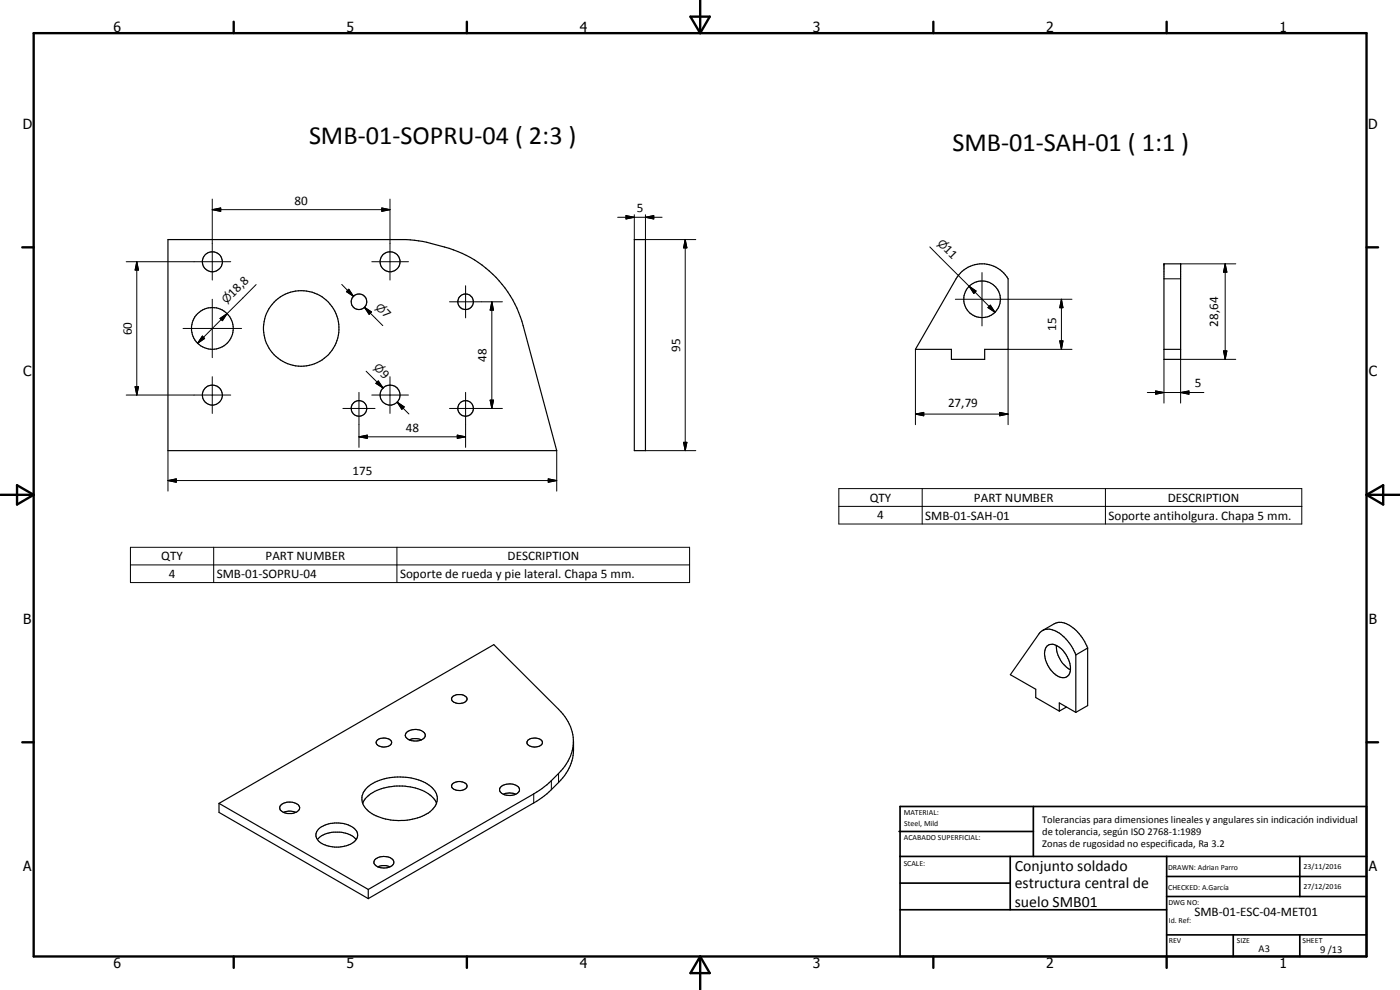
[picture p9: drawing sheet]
<svg xmlns="http://www.w3.org/2000/svg" width="420mm" height="297mm" viewBox="0 0 420 297" stroke-linecap="round" stroke-linejoin="round" font-family="sans-serif">
<g fill="none" stroke="#000" stroke-width=".35">
<path d="M50.4 71.9h71.5l4.9 .5a51.6 51.6 0 0 1 13.1 4.2 33.4 33.4 0 0 1 17.1 21.1l10.1 37.5h-116.7zM190.4 71.9h3.3v63.3h-3.3zM349.3 79.2h5v28.6h-5zM288.2 81.9a9.1 9.1 0 0 1 14.3 1.8v21.1h-7v3h-10v-3h-10.8l12.2-21.1zM349.3 104.8h5M312.9 189.2l3.5-2a5.4 5.4 0 0 1 6.1 1.5 14.6 14.6 0 0 1 3.9 5.7M314.2 193.8a2.85 2.85 0 0 1 4 .6 8.3 8.3 0 0 1 2.9 7.4 2.31 2.31 0 0 1-3.7 1 8 8 0 0 1-3.7-8zM317 193.7a8.6 8.6 0 0 0 3.5 6.8l.8 .5M322.9 196.5a11.5 11.5 0 0 0-8-7.7 3.3 3.3 0 0 0-3 1.3l-8.7 12.3 7.6 4.4v2.5l7.1 4.1M322.9 196.5v17.2M326.4 194.4v17.3l-3.5 2M326.4 194.4l-3.5 2.1"/>
<path d="M122.1 219.7a4 4 0 0 1 5.5 .6 2.18 2.18 0 0 1-2.7 2 2.83 2.83 0 0 1-3.3-1.7zM136 208.8a3.1 3.1 0 0 1 4.2 .7 2.22 2.22 0 0 1-3.1 1.5 1.23 1.23 0 0 1-1.4-.7 1.23 1.23 0 0 1 .3-1.5zM317.9 213.4v-2.5l5 2.8M320.1 212.1l-2.2 1.3M109.9 236.6a15.6 15.6 0 0 1 13.5-3.2 10 10 0 0 1 7.6 4.7 5 5 0 0 1-3.1 6.2 17.1 17.1 0 0 1-17.3-.9 4.4 4.4 0 0 1-.7-6.8zM113.2 222.1a3.1 3.1 0 0 1 4.3 .4 1.57 1.57 0 0 1-2 1.6 1.9 1.9 0 0 1-2.6-1.6zM122.8 222a4.7 4.7 0 0 1 3.7 0M135.7 235.3a3 3 0 0 1 4.5 .3 2.01 2.01 0 0 1-2.8 1.6 1.55 1.55 0 0 1-1.8-1.6zM150.4 236a4 4 0 0 1 5.5 .6 1.97 1.97 0 0 1-2.3 2 3.2 3.2 0 0 1-3.7-1.4v-.6zM151.1 238.3l1.8-.4 1.9 .4M158.4 222.1a3.1 3.1 0 0 1 4.4 .4 1.63 1.63 0 0 1-2 1.6 2.17 2.17 0 0 1-2.7-1.4zM172.1 222.4a14.5 14.5 0 0 1-4.5 12.4l-3.4 3.4-3.1 2.2-50.6 29.2"/>
<path d="M65.7 241l82.5-47.6 19.4 19.4a12.6 12.6 0 0 1 0 19.3l-3.4 3.4-4 2.7-49.7 28.7M65.7 241l44.8 25.9M65.7 241v2.8l44.8 25.8M84.4 241.4a4.2 4.2 0 0 1 5.3 .4 1.42 1.42 0 0 1-1.3 2.1l-2.1 .2a1.96 1.96 0 0 1-2.2-2.2zM85.1 243.8a4.6 4.6 0 0 1 3.7 0M95.3 251.9a6.6 6.6 0 0 1 4.9-2.2 7.3 7.3 0 0 1 6.7 2.2M95.5 248.8a8.8 8.8 0 0 1 11.4 .4 2.64 2.64 0 0 1-1.4 3.9 9.1 9.1 0 0 1-10-.8 2.34 2.34 0 0 1 0-3.5zM108.9 241a9.5 9.5 0 0 1 7.8-4.9 15.3 15.3 0 0 1 13.2 3.2l1.1 1.7M112.5 258a4.1 4.1 0 0 1 5.6 .1 1.53 1.53 0 0 1-1.4 2.1 3.8 3.8 0 0 1-4.5-1.2zM110.5 266.9v2.7M113.4 260.1a4.4 4.4 0 0 1 3.6 0"/>
<circle cx="63.7" cy="78.5" r="3"/>
<circle cx="117.1" cy="78.5" r="3"/>
<circle cx="63.7" cy="98.5" r="6.3"/>
<circle cx="90.4" cy="98.5" r="11.3"/>
<circle cx="107.7" cy="90.5" r="2.34"/>
<circle cx="139.7" cy="90.6" r="2.32"/>
<circle cx="294.7" cy="89.8" r="5.5"/>
<circle cx="63.7" cy="118.6" r="3"/>
<circle cx="117.1" cy="118.6" r="3"/>
<circle cx="107.7" cy="122.5" r="2.33"/>
<circle cx="139.7" cy="122.5" r="2.34"/>
</g>
<g fill="none" stroke="#000" stroke-width=".3">
<path d="M63.7 59.7v24.3M117 59.7v24.3M37.9 78.5h31.3M41.1 78.5l.5 2.5h-1.1zM41.1 78.5v40M63.7 62.9l2.5-.5v1zM63.7 62.9h53.3M111.6 78.5h11M114.6 62.4l2.4 .5-2.4 .5zM185.4 65.2h13.3M187.9 64.7l2.5 .5-2.5 .5zM190.4 64.4v7.5"/>
<path d="M193.7 65.2l2.5-.5v1zM193.7 64.4v7.5h15.1M205.6 71.9l.6 2.5h-1.1zM205.6 71.9v63.3M279 74.1l19.6 19.6M354.3 79.2h16.6M367.7 79.2l.5 2.5h-1zM367.7 79.2v28.6M54.9 98.6h17.6M63.7 89.8v17.5M66 95.5l2.1-1.4-1.4 2.1zM68.1 94.1l-8.8 8.9"/>
<path d="M76.9 85.4l-8.8 8.7M102.6 85.3l3.5 3.6M104 87.5l.7-.7 1.4 2.1zM104.7 86.8l1.4 2.1-2.1-1.4zM109.4 92.2l2.1 1.4-.7 .7zM109.4 92.2l5.5 5.5M134.9 90.6h15.9M139.7 85.7v9.7M147.6 90.6l.5 2.4h-1zM147.6 90.6v32M286.7 89.8h35M290.9 85.9l2 1.4-.6 .8z"/>
<path d="M294.7 81.8v16M296.5 92.3l.7-.7 1.4 2.1zM297.2 91.6l1.4 2.1-2.1-1.4zM318.5 89.8l.5 2.5h-1zM318.5 89.8v15M349.3 83.7h5M37.9 118.5h31.3M40.5 116h1.1l-.5 2.5zM60.7 100.8l.7 .8-2.1 1.4zM63.7 113v11M107.7 117.7v16.5M109.9 111.4l5.1 5"/>
<path d="M111.6 118.5h11M112.8 115l.7-.7 1.5 2.1zM113.2 114.7l1.8 1.7M113.5 114.3l1.5 2.1-2.2-1.4zM117 113v11M139.7 117.7v16.5M274.7 104.8v22.6M318 102.3h1l-.5 2.5zM321.7 104.8h-19.2v22.6M344.3 117.8h17M346.8 117.3l2.5 .5-2.5 .5zM349.3 107.8v13.1"/>
<path d="M354.3 117.8l2.5-.5v1zM367.2 105.3h1l-.5 2.5zM370.9 107.8h-16.6v13.1M50.4 135.2v12.2M102.9 122.6h9.7M107.7 131.1l2.5-.5v.9zM107.7 131.1h32M119.2 120.6l2.1 1.5-.7 .7zM119.2 120.6l3.5 3.6M134.9 122.6h15.9M137.2 130.6l2.5 .5-2.5 .4zM147.1 120.1h1l-.5 2.5z"/>
<path d="M167.1 135.2v12.2M193.7 135.2h15.1M205.1 132.7h1.1l-.6 2.5zM274.7 124.2l2.5-.5v1.1zM274.7 124.2h27.8M300 123.7l2.5 .5-2.5 .6zM50.4 144.2l2.5-.5v1zM50.4 144.2h116.7M164.5 143.7l2.6 .5-2.6 .5zM251.7 146.6h139v10.6h-139zM251.7 151.9h139M276.8 146.6v10.6"/>
<path d="M331.8 146.6v10.6M39.1 164.2h167.9v10.6h-167.9zM39.1 169.5h167.9M64.1 164.2v10.6M119.1 164.2v10.6M160.2 238.2v2.7M165.5 234.2v2.7M167.6 232.1v2.7"/>
</g>
<g fill="#000">
<circle cx="349.3" cy="79.2" r=".18"/>
<circle cx="354.3" cy="79.2" r=".18"/>
</g>
<g fill="none" stroke="#000" stroke-width=".71">
<path d="M10.1 9.9h400v277.1h-400zM70.1 6.5v3.4M140.1 6.5v3.4M207.2 5h5.8l-2.9 4.9zM210.1 0v9.9M280.1 6.5v3.4M350.1 6.5v3.4M6.7 74.2h3.4M410.1 74.2h3.5M.1 148.5h10M5.1 145.6l5 2.9-5 2.9zM410.1 148.5h10"/>
<path d="M410.1 148.5l5-2.9v5.8zM6.7 222.7h3.4M410.1 222.7h3.5M70.1 287v3.4M140.1 287v3.4M210.1 287v10M210.1 287l2.9 5h-5.8zM280.1 287v3.4M350.1 287v3.4"/>
</g>
<g fill="none" stroke="#000" stroke-width=".51">
<path d="M269.8 249.5h40.3M270.1 242h140v45h-140zM270.1 257h140M303.2 257v16M310.1 242v15M350.1 257v30M390.1 257v12M270.1 265h33.1M270.1 273h80M350.1 269h60M350.1 263h60M350.1 280.5h60"/>
<path d="M370.1 280.5v6.5M390.1 280.5v6.5"/>
</g>
<g fill="#000">
<path d="M63.7 62.9l2.5-.5v1zM114.6 62.4l2.4 .5-2.4 .5zM187.9 64.7l2.5 .5-2.5 .5zM193.7 65.2l2.5-.5v1zM205.6 71.9l.6 2.5h-1.1zM41.1 78.5l.5 2.5h-1.1zM66 95.5l2.1-1.4-1.4 2.1zM104.7 86.8l1.4 2.1-2.1-1.4zM109.4 92.2l2.1 1.4-.7 .7zM147.6 90.6l.5 2.4h-1zM290.9 85.9l2 1.4-.6 .8zM297.2 91.6l1.4 2.1-2.1-1.4z"/>
<path d="M318.5 89.8l.5 2.5h-1zM367.7 79.2l.5 2.5h-1zM40.5 116h1.1l-.5 2.5zM60.7 100.8l.7 .8-2.1 1.4zM113.5 114.3l1.5 2.1-2.2-1.4zM318 102.3h1l-.5 2.5zM346.8 117.3l2.5 .5-2.5 .5zM354.3 117.8l2.5-.5v1zM367.2 105.3h1l-.5 2.5zM107.7 131.1l2.5-.5v.9zM119.2 120.6l2.1 1.5-.7 .7zM137.2 130.6l2.5 .5-2.5 .4z"/>
<path d="M147.1 120.1h1l-.5 2.5zM205.1 132.7h1.1l-.6 2.5zM274.7 124.2l2.5-.5v1.1zM300 123.7l2.5 .5-2.5 .6zM50.4 144.2l2.5-.5v1zM164.5 143.7l2.6 .5-2.6 .5z"/>
</g>
<g font-size="7.9">
<text x="92.7" y="43.3">SMB-01-SOPRU-04 ( 2:3 )</text>
<text x="285.8" y="45.3">SMB-01-SAH-01 ( 1:1 )</text>
</g>
<g font-size="4.7">
<text x="304.6" y="261.2">Conjunto soldado</text>
<text x="304.6" y="266.6">estructura central de</text>
<text x="304.6" y="272">suelo SMB01</text>
</g>
<g font-size="4.2">
<text x="34" y="9.6">6</text>
<text x="104" y="9.6">5</text>
<text x="174" y="9.6">4</text>
<text x="244" y="9.6">3</text>
<text x="314" y="9.6">2</text>
<text x="384" y="9.6">1</text>
<text x="6.8" y="38.7">D</text>
<text x="410.6" y="38.7">D</text>
<text x="7" y="112.9">C</text>
<text x="410.8" y="112.9">C</text>
<text x="7" y="187.1">B</text>
<text x="410.8" y="187.1">B</text>
<text x="7" y="261.4">A</text>
<text x="410.8" y="261.4">A</text>
<text x="34" y="290.4">6</text>
<text x="104" y="290.4">5</text>
<text x="174" y="290.4">4</text>
<text x="244" y="290.4">3</text>
<text x="314" y="290.4">2</text>
<text x="384" y="290.4">1</text>
</g>
<g font-size="3.9">
<text x="88.4" y="61.4">80</text>
<text x="191.1" y="63.7">5</text>
<text x="283.1" y="75.1" transform="rotate(45 283.1 75.1)">11</text>
<text x="69.9" y="89.4" transform="rotate(-45 69.9 89.4)">18,8</text>
<text x="114.5" y="94.3" transform="rotate(45 114.5 94.3)">7</text>
<text x="39.5" y="100.5" transform="rotate(-90 39.5 100.5)">60</text>
<text x="317" y="99.3" transform="rotate(-90 317 99.3)">15</text>
<text x="365.6" y="98" transform="rotate(-90 365.6 98)">28,64</text>
<text x="204.1" y="105.6" transform="rotate(-90 204.1 105.6)">95</text>
<text x="114" y="112.4" transform="rotate(45 114 112.4)">9</text>
<text x="146" y="108.5" transform="rotate(-90 146 108.5)">48</text>
<text x="358.6" y="116.2">5</text>
<text x="284.5" y="122.2">27,79</text>
<text x="121.8" y="129.5">48</text>
<text x="105.8" y="142.7">175</text>
<text x="261" y="150.5">QTY</text>
<text x="263.3" y="155.8">4</text>
<text x="277.7" y="155.9">SMB-01-SAH-01</text>
<text x="292.3" y="150.5">PART NUMBER</text>
<text x="332.6" y="156">Soporte antiholgura. Chapa 5 mm.</text>
<text x="350.5" y="150.5">DESCRIPTION</text>
<text x="48.4" y="168.1">QTY</text>
<text x="50.7" y="173.4">4</text>
<text x="65.1" y="173.4">SMB-01-SOPRU-04</text>
<text x="79.7" y="168.1">PART NUMBER</text>
<text x="120" y="173.5">Soporte de rueda y pie lateral. Chapa 5 mm.</text>
<text x="152.3" y="168.1">DESCRIPTION</text>
<text x="358.5" y="275">SMB-01-ESC-04-MET01</text>
</g>
<g font-size="3.3">
<text x="281.1" y="73.2" transform="rotate(45 281.1 73.2)">⌀</text>
<text x="67.9" y="91.4" transform="rotate(-45 67.9 91.4)">⌀</text>
<text x="112.5" y="92.3" transform="rotate(45 112.5 92.3)">⌀</text>
<text x="112" y="110.4" transform="rotate(45 112 110.4)">⌀</text>
</g>
<g font-size="3.1">
<text x="312.7" y="246.8">Tolerancias para dimensiones lineales y angulares sin indicación individual</text>
<text x="312.7" y="250.4">de tolerancia, según ISO 2768-1:1989</text>
<text x="312.7" y="254">Zonas de rugosidad no especificada, Ra 3.2</text>
<text x="377.7" y="285.6">A3</text>
<text x="396.2" y="285.9">9 /13</text>
</g>
<g font-size="2.4">
<text x="271.2" y="244.4">MATERIAL:</text>
<text x="271.3" y="252">ACABADO SUPERFICIAL:</text>
<text x="271.4" y="247.9">Steel, Mild</text>
<text x="271.2" y="259.7">SCALE:</text>
<text x="350.6" y="261">DRAWN: Adrian Parro</text>
<text x="391.2" y="260.6">23/11/2016</text>
<text x="350.6" y="267.1">CHECKED: A.García</text>
<text x="391.2" y="266.7">27/12/2016</text>
<text x="350.6" y="271.4">DWG NO:</text>
<text x="350.8" y="276.9">Id. Ref:</text>
<text x="350.8" y="282.8">REV</text>
<text x="371.2" y="282.9">SIZE</text>
<text x="390.9" y="282.9">SHEET</text>
</g>
</svg>
